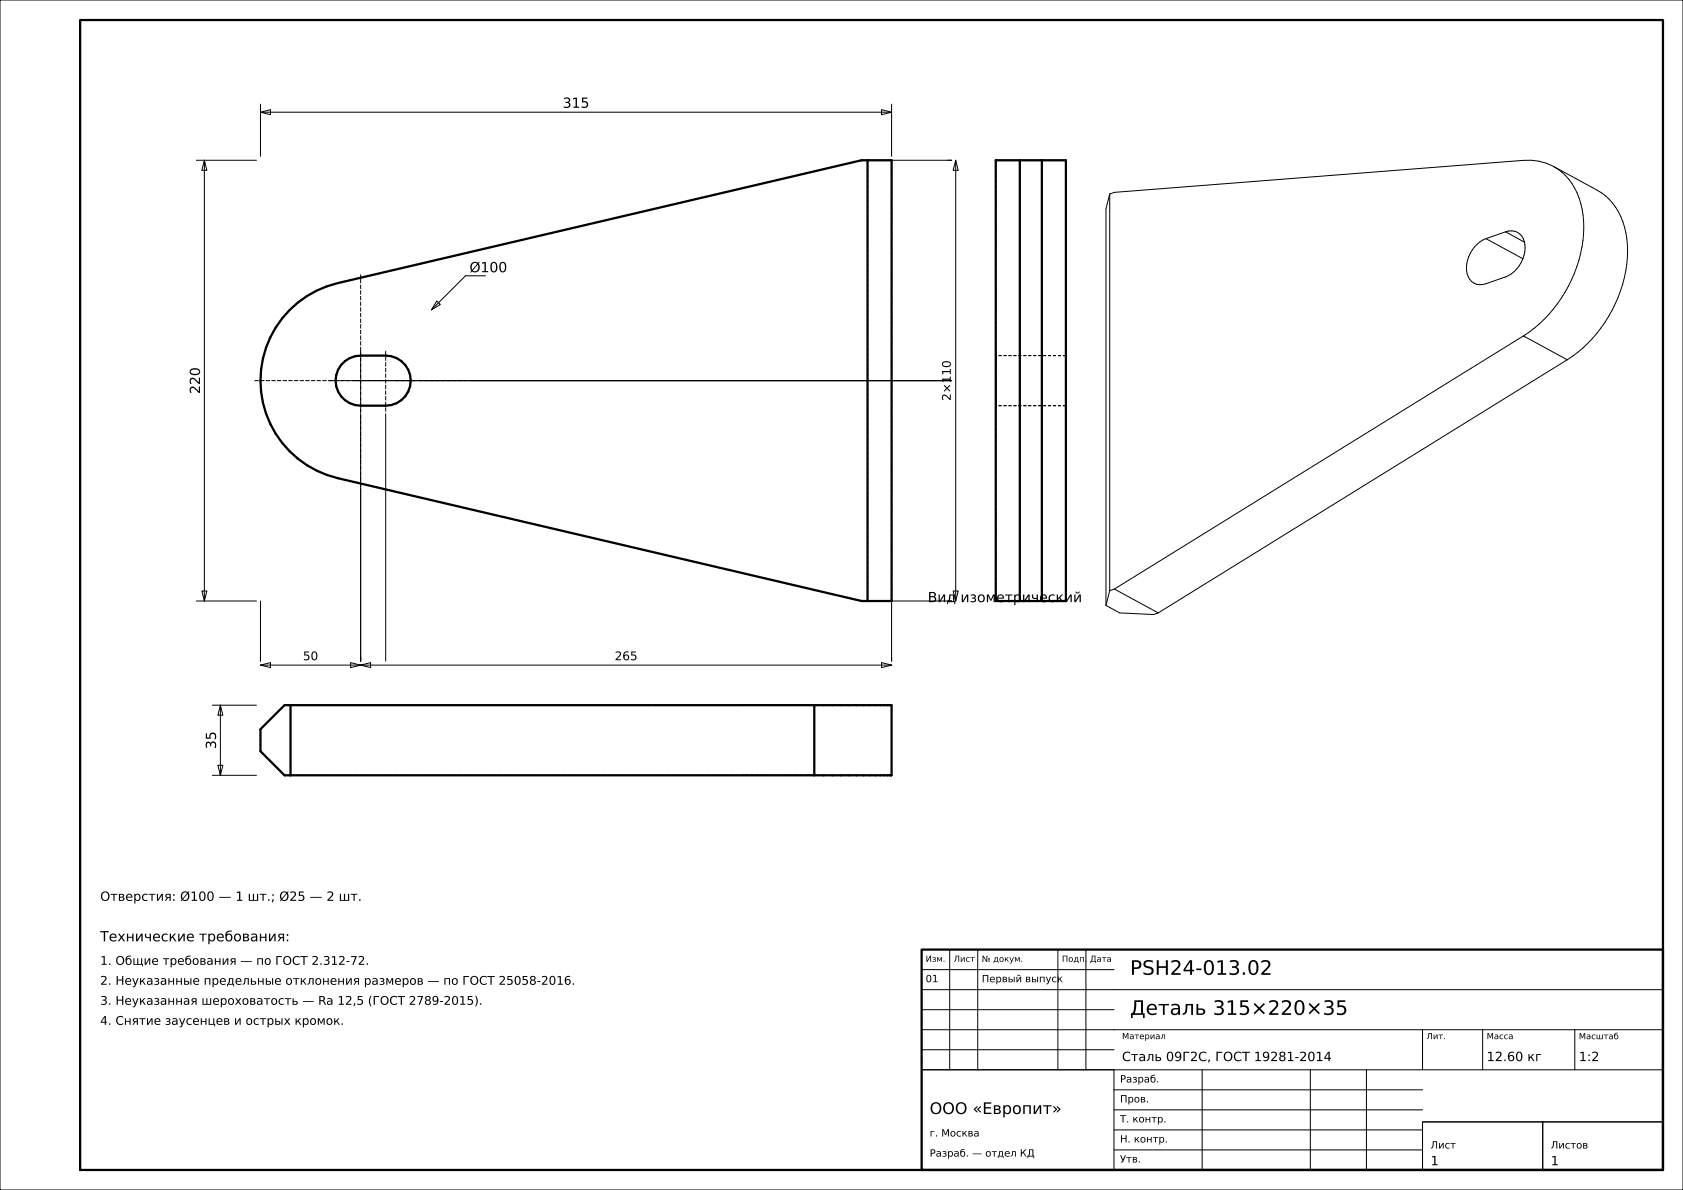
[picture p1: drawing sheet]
<svg xmlns="http://www.w3.org/2000/svg" width="420mm" height="297mm" viewBox="0 0 420 297" stroke-linecap="round" stroke-linejoin="round" font-family="sans-serif">
<g fill="none" stroke="#000" stroke-width=".25">
<path d="M0 0h420v297h-420zM49 40h15M51 40l.6 2.5h-1.2zM51 40v110M65 28l2.5-.6v1.2zM65 26v13M65 28h157.5M220 27.4l2.5 .6-2.5 .6zM222.5 26v13M222.5 40h15M238.5 40l.6 2.5h-1.2zM238.5 40v110"/>
<path d="M276.9 48.4l-.9 3.7v99M276.9 48.4v99M370.8 59.6l9.2 5M375.7 57.9a3.6 3.6 0 0 1 4.9 4 8.1 8.1 0 0 1-4.9 7.2l-4.9 1.7a3.6 3.6 0 0 1-4.8-4 8.1 8.1 0 0 1 4.8-7.2M375.7 57.9l-4.9 1.7M375.7 57.9l4.7 2.5M387.7 41.5a13.3 13.3 0 0 0-7.5-1.5l-102.1 8-1.2 .4M387.7 41.5l10.9 6a15.9 15.9 0 0 1 7.5 13.6 33.4 33.4 0 0 1-15 28.7M387.7 41.5a15.9 15.9 0 0 1 7.5 13.7 33.4 33.4 0 0 1-15 28.6M109 75.1l.9 .9-2.2 1.3zM121.2 68.8h-5l-8.5 8.5M98.2 95h139.3"/>
<path d="M380.2 83.8l-102.1 63.2M380.2 83.8l10.9 6M391.1 89.8l-102.1 63.2M90 103.3v61.7M96.3 103.3v61.7M49 150h15M50.4 147.5h1.2l-.6 2.5zM65 150v15M237.5 150h-15v15M237.9 147.5h1.2l-.6 2.5zM276 151.1l3.4 1.9 8.5 .4 1.1-.4M276.9 147.4l-.9 3.7"/>
<path d="M278.1 147l-1.2 .4M278.1 147l10.9 6M53 176h11M55 176l.6 2.5h-1.2zM55 176v17.5M65 166l2.5-.6v1.2zM65 166h157.5M87.5 165.4l2.5 .6-2.5 .6zM90 166l2.5-.6v1.2zM220 165.4l2.5 .6-2.5 .6zM53 193.5h11M54.4 191h1.2l-.6 2.5z"/>
<path d="M237 237v30M244 237v30M264 237v30M271 237v30M230 257h185M230 252h48M230 247h185M230 242h48M355 257v10M370 257v10M393 257v10M230 267h48v25h-48z"/>
<path d="M230 267h185M230 262h48M278 277h77M278 272h77M300 267v25M327 267v25M341 267v25M278 287h77M278 282h77M355 280h30v12h-30zM355 280h60M385 280h30v12h-30z"/>
</g>
<path d="M20 5h395v287h-395zM216.5 40v110M248.5 40h17.5v110h-17.5zM254.5 40v110M260 40v110M72.3 77.4a25 25 0 0 1 12-6.7l130.7-30.7h7.5v110h-7.5l-130.7-30.7a25 25 0 0 1-12-41.9zM85.1 91.1a6.2 6.2 0 0 1 4.9-2.3h6.3a6.2 6.2 0 0 1 6.2 6.2 6.2 6.2 0 0 1-6.2 6.2h-6.3a6.3 6.3 0 0 1-5.6-3.5 6.3 6.3 0 0 1 .7-6.6zM72.5 176v17.5M203.2 176v17.5M65 182l6-6h151.5v17.5h-151.5l-6-6zM230 237h185v55h-185z" fill="none" stroke="#000" stroke-width=".56"/>
<g fill="none" stroke="#000" stroke-width=".25" stroke-dasharray=".7 .5" stroke-linecap="butt">
<path d="M215 40h1.5M216.5 40v110M222.5 40h-6M248.5 40v30.7M266 40h-17.5M70.4 79.5l1.9-2.1M72.3 77.4l2-1.9M74.3 75.5l2.3-1.6M76.6 73.9l2.4-1.4M79 72.5l2.6-1.1M81.6 71.4l2.7-.7M84.3 70.7l130.7-30.7"/>
<path d="M248.5 70.7v1.5M248.5 72.2v2.4M248.5 74.6v3.1M248.5 77.7v3.7M266 70.7v-30.7M266 77.7v-3.1M266 74.6v-2.4M266 72.2v-1.5M65 95l.2-2.8M65.2 97.8l-.2-2.8M65.2 92.2l.4-2.7M65.6 89.5l.8-2.7"/>
<path d="M66.4 86.8l1.1-2.6M67.5 84.2l1.3-2.4M68.8 81.8l1.6-2.3M83.8 95l.1-1.4M83.9 96.4l-.1-1.4M83.9 93.6l.5-1.3M84.4 97.7l-.5-1.3M84.4 92.3l.7-1.2M85.1 98.9l-.7-1.2M85.1 91.1l1-1M86.1 99.9l-1-1M86.1 90.1l1.2-.7"/>
<path d="M87.3 89.4l1.3-.5M88.6 88.9l1.4-.1M90 88.8h6.3M96.3 88.8l1.3 .1M97.6 88.9l1.4 .5M99 89.4l1.1 .7M100.1 90.1l1 1M100.1 99.9l-1.1 .7M101.1 91.1l.8 1.2M101.1 98.9l-1 1M101.9 92.3l.4 1.3M101.9 97.7l-.8 1.2"/>
<path d="M102.3 93.6l.2 1.4M102.3 96.4l-.4 1.3M102.5 95l-.2 1.4M248.5 88.8v.1M248.5 88.9v.5M248.5 89.4v.7M248.5 90.1v1M248.5 91.1v1.2M248.5 92.3v1.3M248.5 93.6v1.4M248.5 95v1.4M248.5 96.4v1.3"/>
<path d="M248.5 97.7v1.2M248.5 98.9v1M248.5 99.9v.7M248.5 99.9v-1M248.5 98.9v-1.2M248.5 97.7v-1.3M248.5 96.4v-1.4M248.5 95v-1.4M248.5 93.6v-1.3M248.5 92.3v-1.2M248.5 91.1v-1M248.5 90.1v-.7"/>
<path d="M248.5 89.4v-.5M248.5 88.9v-.1M248.5 81.4v4.3M248.5 85.7v4.5M248.5 90.2v4.8M248.5 95v4.8M248.5 99.8v4.5M266 99.9v-1M266 98.9v-1.2M266 97.7v-1.3M266 96.4v-1.4M266 95v-1.4"/>
<path d="M266 93.6v-1.3M266 92.3v-1.2M266 91.1v-1M266 90.1v-.7M266 89.4v-.5M266 88.9v-.1M266 88.8h-17.5M266 88.8v.1M266 88.9v.5M266 89.4v.7M266 90.1v1M266 91.1v1.2"/>
<path d="M266 92.3v1.3M266 93.6v1.4M266 95v1.4M266 96.4v1.3M266 97.7v1.2M266 98.9v1M266 99.9v.7M266 99.8v-4.8M266 95v-4.8M266 90.2v-4.5M266 85.7v-4.3M266 81.4v-3.7"/>
<path d="M65.6 100.5l-.4-2.7M66.4 103.2l-.8-2.7M67.5 105.8l-1.1-2.6M68.8 108.2l-1.3-2.4M70.4 110.5l-1.6-2.3M72.3 112.6l-1.9-2.1M74.3 114.5l-2-1.9M76.6 116.1l-2.3-1.6M79 117.5l-2.4-1.4M81.6 118.6l-2.6-1.1M84.3 119.3l-2.7-.7M87.3 100.6l-1.2-.7"/>
<path d="M88.6 101.1l-1.3-.5M90 101.2l-1.4-.1M96.3 101.2h-6.3M97.6 101.1l-1.3 .1M99 100.6l-1.4 .5M248.5 100.6v.5M248.5 101.1v.1M248.5 101.2v-.1M248.5 101.1v-.5M248.5 100.6v-.7M248.5 104.3v4.3M248.5 108.6v3.7"/>
<path d="M248.5 112.3v3.1M248.5 115.4v2.4M248.5 117.8v1.5M248.5 119.3v30.7M266 101.2h-17.5M266 101.2v-.1M266 101.1v-.5M266 100.6v-.7M266 100.6v.5M266 101.1v.1M266 119.3v-1.5M266 117.8v-2.4"/>
<path d="M266 115.4v-3.1M266 112.3v-3.7M266 108.6v-4.3M266 104.3v-4.5M215 150l-130.7-30.7M216.5 150h6M216.5 150h-1.5M222.5 150v-110M266 150h-17.5M266 150v-30.7M72.5 176h-1.5M185 176h.2"/>
<path d="M185.2 176h-.2M185.2 176h.2M185.4 176h-.2M185.4 176h.2M185.6 176h-.2M185.6 176h.4M186 176h-.4M186 176h.4M186.4 176h-.4M186.4 176h.4M186.8 176h-.4M186.8 176h.6"/>
<path d="M187.4 176h-.6M187.4 176h.5M187.9 176h-.5M187.9 176h.6M188.5 176h-.6M188.5 176h.7M189.2 176h-.7M189.2 176h.7M189.9 176h-.7M189.9 176h.7M190.6 176h-.7M190.6 176h.6"/>
<path d="M191.2 176h-.6M191.2 176h6.3M197.5 176h.7M197.5 176h-6.3M198.2 176h.7M198.2 176h-.7M198.9 176h.7M198.9 176h-.7M199.6 176h.6M199.6 176h-.7M200.2 176h.6M200.2 176h-.6"/>
<path d="M200.8 176h.6M200.8 176h-.6M201.4 176h.5M201.4 176h-.6M201.9 176h.5M201.9 176h-.5M202.4 176h.4M202.4 176h-.5M202.8 176h.3M202.8 176h-.4M203.1 176h.3M203.1 176h-.3"/>
<path d="M203.2 176h-130.7M203.4 176h.2M203.4 176h-.3M203.6 176h.1M203.6 176h-.2M203.7 176h.1M203.7 176h-.1M203.8 176h-.1M205.5 176h-2.3M207.7 176h-2.2M209.9 176h-2.2M211.9 176h-2"/>
<path d="M213.8 176h-1.9M215.5 176h-1.7M217.1 176h-1.6M218.5 176h-1.4M219.7 176h-1.2M220.7 176h-1M221.5 176h-.8M222 176h-.5M222.4 176h-.4M222.5 176h-.1M65 182l6-6M65 187.5v-5.5"/>
<path d="M71 193.5l-6-6M71 193.5h1.5M72.5 193.5v-17.5M72.5 193.5h130.7M185 193.5h.2M185.2 193.5h-.2M185.2 193.5h.2M185.4 193.5h-.2M185.4 193.5h.2M185.6 193.5h-.2M185.6 193.5h.4M186 193.5h-.4"/>
<path d="M186 193.5h.4M186.4 193.5h-.4M186.4 193.5h.4M186.8 193.5h-.4M186.8 193.5h.6M187.4 193.5h-.6M187.4 193.5h.5M187.9 193.5h-.5M187.9 193.5h.6M188.5 193.5h-.6M188.5 193.5h.7M189.2 193.5h-.7"/>
<path d="M189.2 193.5h.7M189.9 193.5h-.7M189.9 193.5h.7M190.6 193.5h-.7M190.6 193.5h.6M191.2 193.5h6.3M191.2 193.5h-.6M197.5 193.5h.7M197.5 193.5h-6.3M198.2 193.5h.7M198.2 193.5h-.7M198.9 193.5h.7"/>
<path d="M198.9 193.5h-.7M199.6 193.5h.6M199.6 193.5h-.7M200.2 193.5h.6M200.2 193.5h-.6M200.8 193.5h.6M200.8 193.5h-.6M201.4 193.5h.5M201.4 193.5h-.6M201.9 193.5h.5M201.9 193.5h-.5M202.4 193.5h.4"/>
<path d="M202.4 193.5h-.5M202.8 193.5h.3M202.8 193.5h-.4M203.1 193.5h.3M203.1 193.5h-.3M203.2 193.5h2.3M203.4 193.5h.2M203.4 193.5h-.3M203.6 193.5h.1M203.6 193.5h-.2M203.7 193.5h.1M203.7 193.5h-.1"/>
<path d="M203.8 193.5h-.1M205.5 193.5h2.2M207.7 193.5h2.2M209.9 193.5h2M211.9 193.5h1.9M213.8 193.5h1.7M215.5 193.5h1.6M217.1 193.5h1.4M218.5 193.5h1.2M219.7 193.5h1M220.7 193.5h.8M221.5 193.5h.5"/>
<path d="M222 193.5h.4M222.4 193.5h.1"/>
</g>
<path d="M63.5 95h53M82.3 95h15.4M88.5 95h15.5M90 102.7v-15.5M96.3 102.7v-15.5M90 121.5v-53" fill="none" stroke="#000" stroke-width=".25" stroke-dasharray="1.1 .4" stroke-linecap="butt"/>
<g font-size="5">
<text x="282" y="243.3">PSH24-013.02</text>
<text x="282" y="253.3">Деталь 315×220×35</text>
</g>
<text font-size="4" x="232" y="278">ООО «Европит»</text>
<g font-size="3.5">
<text x="140.4" y="26.9">315</text>
<text x="117.2" y="67.9">Ø100</text>
<text x="49.9" y="98.3" transform="rotate(-90 49.9 98.3)">220</text>
<text x="231.5" y="150.3">Вид изометрический</text>
<text x="53.9" y="187" transform="rotate(-90 53.9 187)">35</text>
<text x="25" y="234.9">Технические требования:</text>
</g>
<g font-size="3.2">
<text x="25" y="224.8">Отверстия: Ø100 — 1 шт.; Ø25 — 2 шт.</text>
<text x="280" y="264.8">Сталь 09Г2С, ГОСТ 19281-2014</text>
<text x="371" y="264.8">12.60 кг</text>
<text x="394" y="264.8">1:2</text>
<text x="357" y="290.8">1</text>
<text x="387" y="290.8">1</text>
</g>
<g font-size="3">
<text x="237.3" y="100.1" transform="rotate(-90 237.3 100.1)">2×110</text>
<text x="75.6" y="164.8">50</text>
<text x="153.4" y="164.8">265</text>
<text x="25" y="240.8">1. Общие требования — по ГОСТ 2.312-72.</text>
<text x="25" y="245.8">2. Неуказанные предельные отклонения размеров — по ГОСТ 25058-2016.</text>
<text x="25" y="250.8">3. Неуказанная шероховатость — Ra 12,5 (ГОСТ 2789-2015).</text>
<text x="25" y="255.8">4. Снятие заусенцев и острых кромок.</text>
</g>
<g font-size="2.5">
<text x="231" y="245.1">01</text>
<text x="245" y="245.1">Первый выпуск</text>
<text x="279.5" y="270.2">Разраб.</text>
<text x="279.5" y="275.1">Пров.</text>
<text x="279.5" y="280.1">Т. контр.</text>
<text x="232" y="283.6">г. Москва</text>
<text x="279.5" y="285.1">Н. контр.</text>
<text x="357" y="286.6">Лист</text>
<text x="387" y="286.6">Листов</text>
<text x="232" y="288.7">Разраб. — отдел КД</text>
<text x="279.5" y="290.1">Утв.</text>
</g>
<g font-size="2.1">
<text x="231" y="240">Изм.</text>
<text x="238" y="240">Лист</text>
<text x="245" y="240">№ докум.</text>
<text x="265" y="240">Подп.</text>
<text x="272" y="240">Дата</text>
<text x="280" y="259.3">Материал</text>
<text x="356" y="259.3">Лит.</text>
<text x="371" y="259.3">Масса</text>
<text x="394" y="259.4">Масштаб</text>
</g>
</svg>
